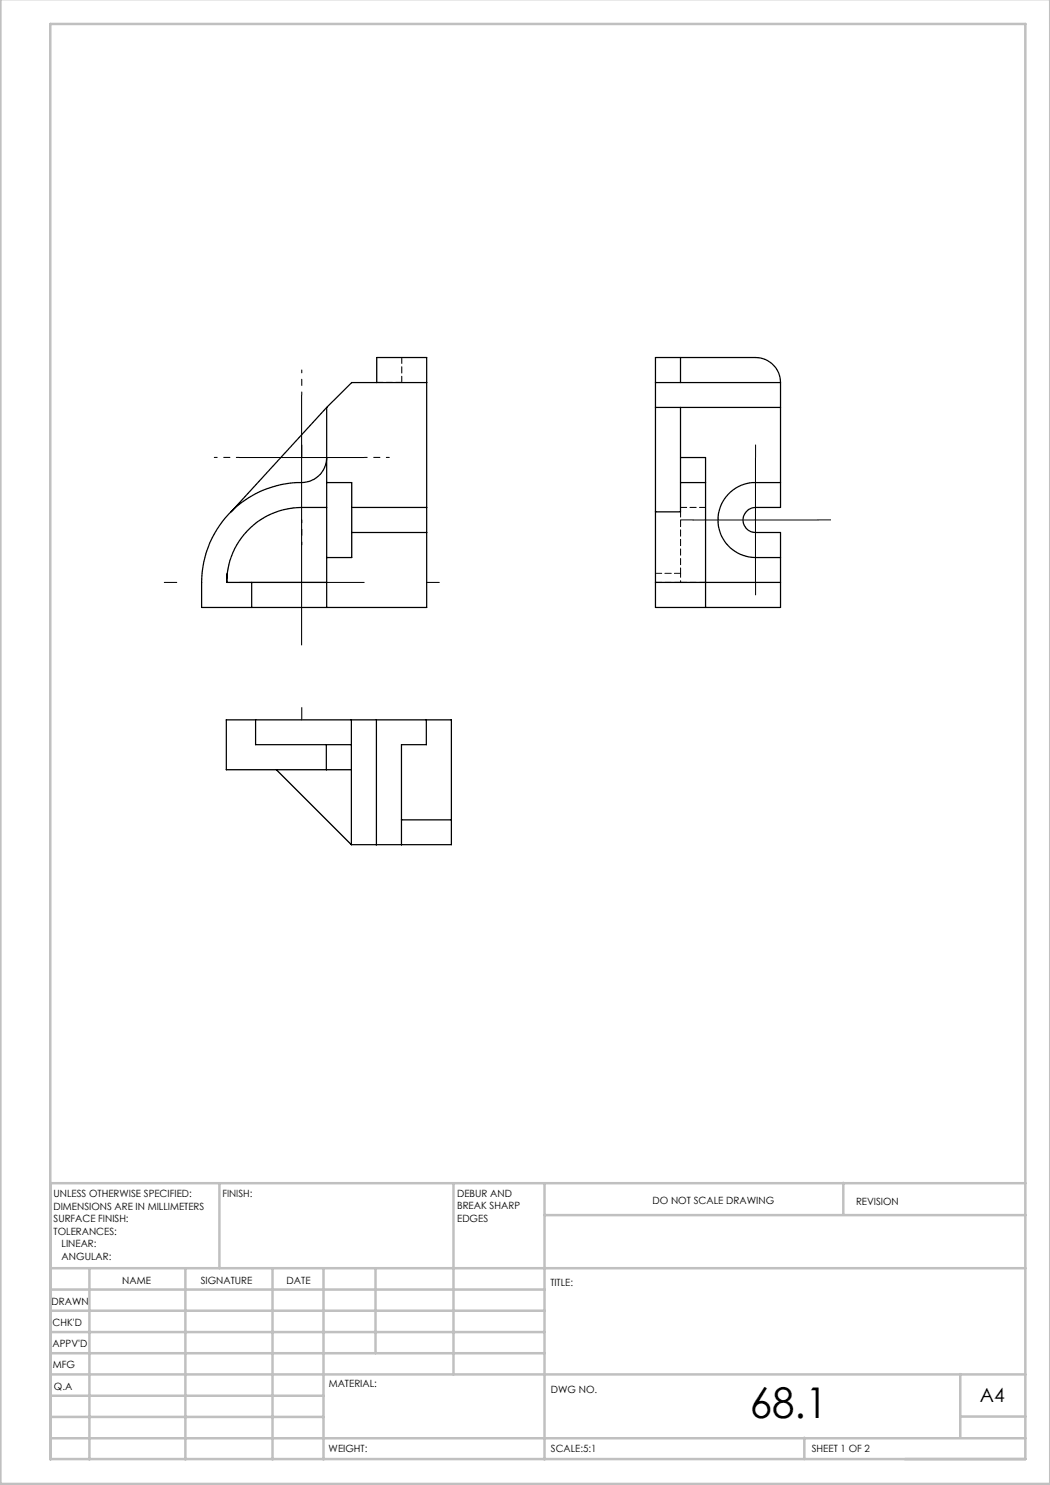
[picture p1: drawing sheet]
<svg xmlns="http://www.w3.org/2000/svg" width="210mm" height="297mm" viewBox="0 0 210 297" stroke-linecap="round" stroke-linejoin="round" font-family="sans-serif">
<path d="M60.4 91.5v-2.5M151.1 91.5v-2.5M35.4 116.5h-2.5M85.4 116.5h2.5M138.6 104h-2.5M151.1 116.5v2.5M163.6 104h2.5M60.4 141.5v2.5" fill="none" stroke="#000" stroke-width=".2" stroke-dasharray="15.2 1.3 1.3 1.3"/>
<path d="M60.4 79v-5M47.9 91.5h-5M72.9 91.5h5M60.4 104v5" fill="none" stroke="#000" stroke-width=".2" stroke-dasharray="15.2 1.3 1.3 1.3" stroke-dashoffset="14.6"/>
<path d="M60.3 79v50M47.8 91.5h25M151.1 91.5v25M47.8 116.5h25M138.6 104h25" fill="none" stroke="#000" stroke-width=".2"/>
<g fill="none" stroke="#c0c0c0" stroke-width=".5">
<path d="M.1 -.1v296.9h209.9v-296.9M10.1 4.8h195v287h-195zM43.9 236.6v17M90.7 236.6v38.3M108.9 236.6v55.3M168.7 236.6v6.3M205.1 236.6h-195v55.3M10.1 253.6h195M10.1 257.9h98.8M17.9 253.6v38.3M37.1 253.6v38.3M54.5 253.6v38.3"/>
<path d="M64.7 253.6v38.3M75.1 253.6v17M108.9 243h96.2M10.1 270.6h98.8M10.1 266.4h98.8M10.1 262.1h98.8M10.1 279.1h54.6M10.1 274.9h195M192.1 274.8v12.7M10.1 287.7h195M10.1 283.4h54.6M160.9 287.5v4.3"/>
<path d="M192.1 283.3h13"/>
</g>
<g fill="none" stroke="#000" stroke-width=".25">
<path d="M75.4 76.5v-5h9.9v5M85.3 76.5h-15l-5 5M85.3 76.5v25M131.1 76.5h25M136.1 71.5v5M156.1 76.5v25h-5a2.5 2.5 0 0 0-2.5 2.5 2.5 2.5 0 0 0 2.5 2.5h5v15h-25v-5M156.1 76.5a5 5 0 0 0-5-5h-20v30.9M65.3 96.5v15M65.3 91.5a5.2 5.2 0 0 1-6 5 20 20 0 0 0-19 20v5h45v-15M65.3 96.5h5v5M65.3 81.5v15M65.3 81.5l-19.1 20.9"/>
<path d="M131.1 81.5h25M136.1 91.5h5v5M136.1 96.5h5M136.1 81.5v20.9h-5M141.1 96.5v25M156.1 96.5h-5a7.5 7.5 0 0 0-7.5 7.5 7.5 7.5 0 0 0 7.5 7.5h5M45.3 116.5h20M45.4 114.7l-.1 1.8M50.3 116.5v5M65.3 101.5h-5a15 15 0 0 0-15 15M65.3 111.5v10M70.3 101.5v5"/>
<path d="M70.3 106.5v5h-5M70.3 101.5h15M70.3 106.5h15M85.3 101.5v5M131.1 102.4v14.1M131.1 116.5h25M51.1 144h-5.8v9.9h20M51.1 144h39.2v20M51.1 144v4.9h19.2M55.3 153.9l15 15M65.3 153.9h5M65.3 148.9v5"/>
<path d="M70.3 144v24.9M75.3 144v24.9M85.3 144v4.9h-5v15.1M80.3 164v4.9M80.3 164h10M90.3 164v4.9h-20"/>
</g>
<path d="M80.4 76.5v-5M80.4 76.5h-5M131.1 114.7h5M136.1 116.5h-5M141.1 116.5h-5M141.1 101.5h-5" fill="none" stroke="#000" stroke-width=".2" stroke-dasharray="1.3 .6"/>
<path d="M136.1 102.3v12.4" fill="none" stroke="#000" stroke-width=".2" stroke-dasharray="1.3 .6" stroke-dashoffset=".2"/>
<path d="M136.1 116.5v-1.8" fill="none" stroke="#000" stroke-width=".2" stroke-dasharray="1.3 .6" stroke-dashoffset=".9"/>
<text font-size="8.5" x="149.9" y="283.5">68.1</text>
<text font-size="3.9" x="196" y="280.4">A4</text>
<g font-size="2">
<text x="10.7" y="239.5">UNLESS OTHERWISE SPECIFIED:</text>
<text x="44.5" y="239.5">FINISH:</text>
<text x="91.4" y="239.4">DEBUR AND</text>
<text x="10.7" y="242">DIMENSIONS ARE IN MILLIMETERS</text>
<text x="10.7" y="244.5">SURFACE FINISH:</text>
<text x="91.4" y="241.9">BREAK SHARP</text>
<text x="91.4" y="244.4">EDGES</text>
<text x="130.5" y="240.8">DO NOT SCALE DRAWING</text>
<text x="171.2" y="241">REVISION</text>
<text x="10.7" y="247">TOLERANCES:</text>
<text x="12.3" y="249.5">LINEAR:</text>
<text x="12.3" y="252">ANGULAR:</text>
<text x="24.4" y="256.9">NAME</text>
<text x="40.1" y="256.8">SIGNATURE</text>
<text x="57.3" y="256.8">DATE</text>
<text x="110.1" y="257.1">TITLE:</text>
<text x="10.3" y="260.9">DRAWN</text>
<text x="10.5" y="269.3">APPV'D</text>
<text x="10.5" y="265.2">CHK'D</text>
<text x="10.6" y="273.6">MFG</text>
<text x="10.8" y="278">Q.A</text>
<text x="65.8" y="277.4">MATERIAL:</text>
<text x="110.2" y="278.5">DWG NO.</text>
<text x="65.7" y="290.4">WEIGHT:</text>
<text x="110.2" y="290.5">SCALE:5:1</text>
<text x="162.4" y="290.4">SHEET 1 OF 2</text>
</g>
</svg>
